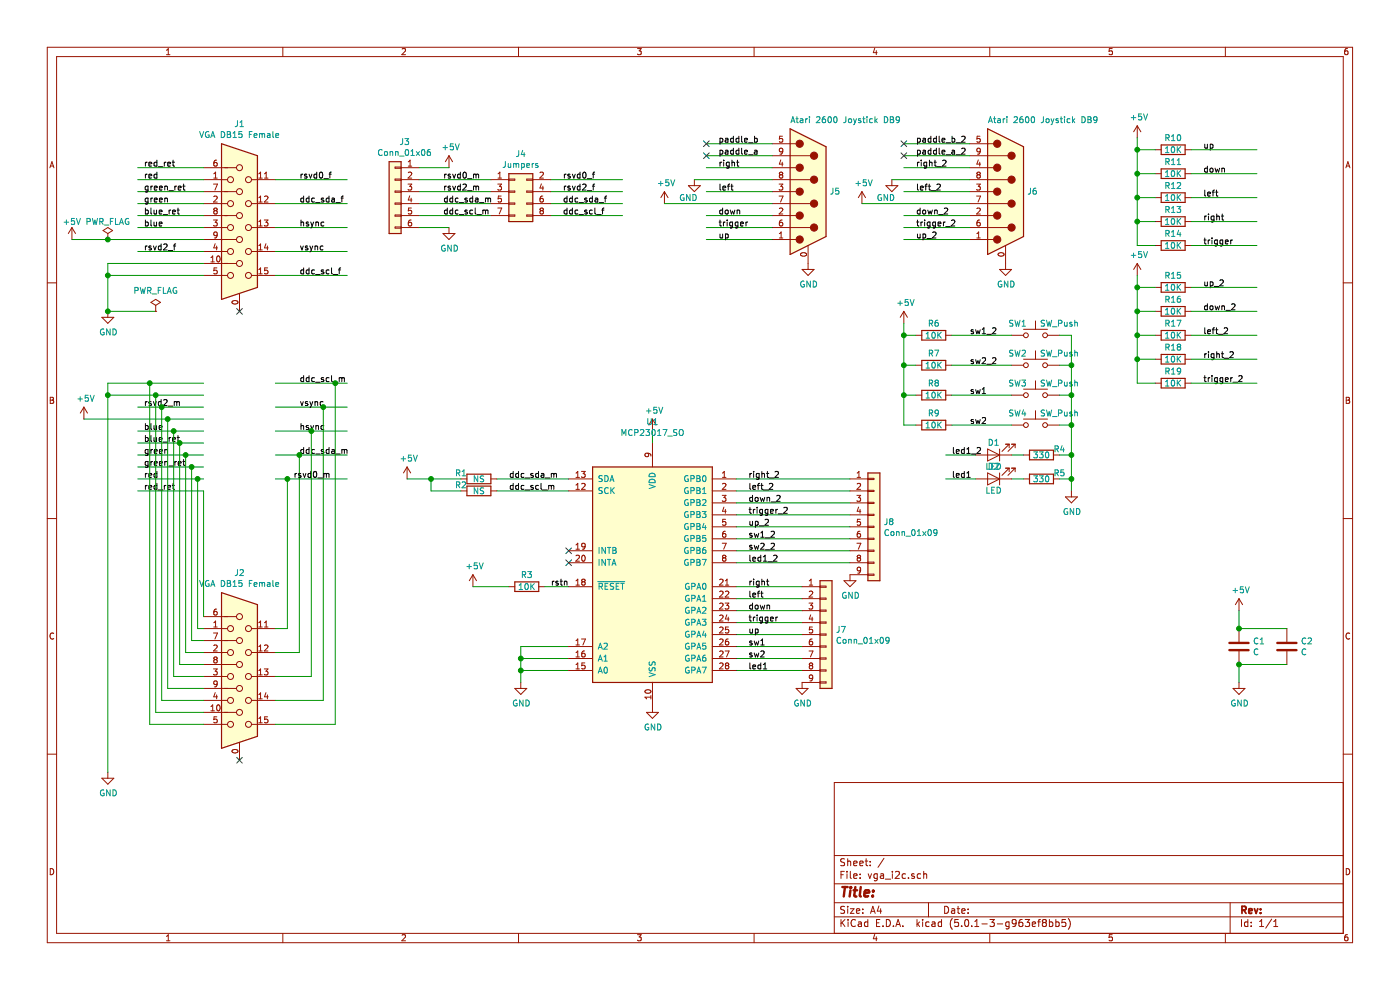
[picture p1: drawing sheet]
EESchema Schematic File Version 4
LIBS:vga_i2c-cache
EELAYER 26 0
EELAYER END
$Descr A4 11693 8268
encoding utf-8
Sheet 1 1
Title ""
Date ""
Rev ""
Comp ""
Comment1 ""
Comment2 ""
Comment3 ""
Comment4 ""
$EndDescr
$Comp
L Connector:DB15_Female_HighDensity_MountingHoles J1
U 1 1
P 2000 1900
F 0 "J1" H 2000 2767 50  0000 C CNN
F 1 "VGA DB15 Female" H 2000 2676 50  0000 C CNN
F 2 "181-015-213R561:NORCOMP_181-015-213R561" H 1050 2300 50  0001 C CNN
F 3 " ~" H 1050 2300 50  0001 C CNN
	1    2000 1900
	1    0    0    -1  
$EndComp
Wire Wire Line
	2300 1700 2900 1700
Wire Wire Line
	2300 1900 2900 1900
Wire Wire Line
	2300 2100 2900 2100
Wire Wire Line
	2300 1500 2900 1500
Wire Wire Line
	1150 2100 1700 2100
Wire Wire Line
	1150 1900 1700 1900
Wire Wire Line
	1150 1800 1700 1800
Wire Wire Line
	1150 1700 1700 1700
Wire Wire Line
	1150 1600 1700 1600
Wire Wire Line
	1150 1500 1700 1500
Wire Wire Line
	1150 1400 1700 1400
Text Label 1200 1500 0    50   ~ 0
red
Text Label 1200 1700 0    50   ~ 0
green
Text Label 1200 1900 0    50   ~ 0
blue
Text Label 1200 2100 0    50   ~ 0
rsvd2_f
$Comp
L power:GND #PWR03
U 1 1
P 900 2600
F 0 "#PWR03" H 900 2350 50  0001 C CNN
F 1 "GND" H 905 2427 50  0000 C CNN
F 2 "" H 900 2600 50  0001 C CNN
F 3 "" H 900 2600 50  0001 C CNN
	1    900  2600
	1    0    0    -1  
$EndComp
Wire Wire Line
	900  2200 900  2300
Wire Wire Line
	900  2200 1700 2200
Connection ~ 900  2600
Wire Wire Line
	900  2300 1700 2300
Connection ~ 900  2300
Wire Wire Line
	900  2300 900  2600
$Comp
L power:GND #PWR04
U 1 1
P 900 6450
F 0 "#PWR04" H 900 6200 50  0001 C CNN
F 1 "GND" H 905 6277 50  0000 C CNN
F 2 "" H 900 6450 50  0001 C CNN
F 3 "" H 900 6450 50  0001 C CNN
	1    900  6450
	1    0    0    -1  
$EndComp
Wire Wire Line
	900  3200 900  3300
Wire Wire Line
	900  3200 1250 3200
Wire Wire Line
	900  3300 1300 3300
Connection ~ 900  3300
Text Label 1200 1400 0    50   ~ 0
red_ret
Text Label 1200 1600 0    50   ~ 0
green_ret
Text Label 1200 1800 0    50   ~ 0
blue_ret
$Comp
L power:+5V #PWR01
U 1 1
P 600 2000
F 0 "#PWR01" H 600 1850 50  0001 C CNN
F 1 "+5V" H 600 2150 50  0000 C CNN
F 2 "" H 600 2000 50  0001 C CNN
F 3 "" H 600 2000 50  0001 C CNN
	1    600  2000
	1    0    0    -1  
$EndComp
$Comp
L power:+5V #PWR02
U 1 1
P 700 3500
F 0 "#PWR02" H 700 3350 50  0001 C CNN
F 1 "+5V" H 715 3673 50  0000 C CNN
F 2 "" H 700 3500 50  0001 C CNN
F 3 "" H 700 3500 50  0001 C CNN
	1    700  3500
	1    0    0    -1  
$EndComp
Wire Wire Line
	600  2000 900  2000
Wire Wire Line
	700  3500 1400 3500
Text Label 2500 1500 0    50   ~ 0
rsvd0_f
Text Label 2500 1700 0    50   ~ 0
ddc_sda_f
Text Label 2500 1900 0    50   ~ 0
hsync
Text Label 2500 2100 0    50   ~ 0
vsync
Wire Wire Line
	2300 2300 2900 2300
Text Label 2500 2300 0    50   ~ 0
ddc_scl_f
Wire Wire Line
	1150 3400 1350 3400
Wire Wire Line
	1150 3600 1450 3600
Wire Wire Line
	1150 3700 1500 3700
Wire Wire Line
	1150 3800 1550 3800
Wire Wire Line
	1150 3900 1600 3900
Wire Wire Line
	1150 4000 1650 4000
Wire Wire Line
	1150 4100 1700 4100
Text Label 1200 4000 0    50   ~ 0
red
Text Label 1200 3800 0    50   ~ 0
green
Text Label 1200 3600 0    50   ~ 0
blue
Text Label 1200 3400 0    50   ~ 0
rsvd2_m
Text Label 1200 4100 0    50   ~ 0
red_ret
Text Label 1200 3900 0    50   ~ 0
green_ret
Text Label 1200 3700 0    50   ~ 0
blue_ret
Wire Wire Line
	2300 3800 2500 3800
Wire Wire Line
	2300 3600 2600 3600
Wire Wire Line
	2300 3400 2700 3400
Wire Wire Line
	2300 4000 2400 4000
Text Label 2500 3800 0    50   ~ 0
ddc_sda_m
Text Label 2500 3600 0    50   ~ 0
hsync
Text Label 2500 3400 0    50   ~ 0
vsync
Wire Wire Line
	2300 3200 2800 3200
Text Label 2500 3200 0    50   ~ 0
ddc_scl_m
Wire Wire Line
	4600 1500 5200 1500
Text Label 4700 1500 0    50   ~ 0
rsvd0_f
Wire Wire Line
	4600 1600 5200 1600
Text Label 4700 1600 0    50   ~ 0
rsvd2_f
Wire Wire Line
	4600 1700 5200 1700
Text Label 4700 1700 0    50   ~ 0
ddc_sda_f
Wire Wire Line
	4600 1800 5200 1800
Text Label 4700 1800 0    50   ~ 0
ddc_scl_f
Wire Wire Line
	3500 1600 4100 1600
Text Label 3700 1600 0    50   ~ 0
rsvd2_m
Wire Wire Line
	3500 1500 4100 1500
Text Label 3700 1500 0    50   ~ 0
rsvd0_m
Wire Wire Line
	3500 1700 4100 1700
Text Label 3700 1700 0    50   ~ 0
ddc_sda_m
Wire Wire Line
	3500 1800 4100 1800
Text Label 3700 1800 0    50   ~ 0
ddc_scl_m
$Comp
L Connector_Generic:Conn_01x06 J3
U 1 1
P 3300 1600
F 0 "J3" H 3220 2017 50  0000 C CNN
F 1 "Conn_01x06" H 3220 1926 50  0000 C CNN
F 2 "Pin_Headers:Pin_Header_Straight_1x06_Pitch2.54mm" H 3300 1600 50  0001 C CNN
F 3 "~" H 3300 1600 50  0001 C CNN
	1    3300 1600
	-1   0    0    -1  
$EndComp
$Comp
L power:+5V #PWR06
U 1 1
P 3750 1400
F 0 "#PWR06" H 3750 1250 50  0001 C CNN
F 1 "+5V" H 3765 1573 50  0000 C CNN
F 2 "" H 3750 1400 50  0001 C CNN
F 3 "" H 3750 1400 50  0001 C CNN
	1    3750 1400
	1    0    0    -1  
$EndComp
$Comp
L power:GND #PWR07
U 1 1
P 3750 1900
F 0 "#PWR07" H 3750 1650 50  0001 C CNN
F 1 "GND" H 3755 1727 50  0000 C CNN
F 2 "" H 3750 1900 50  0001 C CNN
F 3 "" H 3750 1900 50  0001 C CNN
	1    3750 1900
	1    0    0    -1  
$EndComp
Wire Wire Line
	3500 1400 3750 1400
Wire Wire Line
	3500 1900 3750 1900
$Comp
L Connector_Generic:Conn_02x04_Odd_Even J4
U 1 1
P 4300 1600
F 0 "J4" H 4350 1917 50  0000 C CNN
F 1 "Jumpers" H 4350 1826 50  0000 C CNN
F 2 "Pin_Headers:Pin_Header_Straight_2x04_Pitch2.54mm" H 4300 1600 50  0001 C CNN
F 3 "~" H 4300 1600 50  0001 C CNN
	1    4300 1600
	1    0    0    -1  
$EndComp
$Comp
L power:+5V #PWR010
U 1 1
P 5450 3600
F 0 "#PWR010" H 5450 3450 50  0001 C CNN
F 1 "+5V" H 5465 3773 50  0000 C CNN
F 2 "" H 5450 3600 50  0001 C CNN
F 3 "" H 5450 3600 50  0001 C CNN
	1    5450 3600
	1    0    0    -1  
$EndComp
Wire Wire Line
	4150 4000 4750 4000
Text Label 4250 4000 0    50   ~ 0
ddc_sda_m
Wire Wire Line
	4150 4100 4750 4100
Text Label 4250 4100 0    50   ~ 0
ddc_scl_m
$Comp
L power:GND #PWR011
U 1 1
P 5450 5900
F 0 "#PWR011" H 5450 5650 50  0001 C CNN
F 1 "GND" H 5455 5727 50  0000 C CNN
F 2 "" H 5450 5900 50  0001 C CNN
F 3 "" H 5450 5900 50  0001 C CNN
	1    5450 5900
	1    0    0    -1  
$EndComp
$Comp
L Connector:DB9_Male_MountingHoles J5
U 1 1
P 6750 1600
F 0 "J5" H 6929 1603 50  0000 L CNN
F 1 "Atari 2600 Joystick DB9" H 6600 2200 50  0000 L CNN
F 2 "1-1634580-2:TE_1-1634580-2" H 6750 1600 50  0001 C CNN
F 3 " ~" H 6750 1600 50  0001 C CNN
	1    6750 1600
	1    0    0    -1  
$EndComp
$Comp
L power:GND #PWR014
U 1 1
P 6750 2200
F 0 "#PWR014" H 6750 1950 50  0001 C CNN
F 1 "GND" H 6755 2027 50  0000 C CNN
F 2 "" H 6750 2200 50  0001 C CNN
F 3 "" H 6750 2200 50  0001 C CNN
	1    6750 2200
	1    0    0    -1  
$EndComp
Wire Wire Line
	6450 2000 5900 2000
Wire Wire Line
	6450 1900 5900 1900
Wire Wire Line
	6450 1800 5900 1800
Wire Wire Line
	6450 1600 5900 1600
Wire Wire Line
	6450 1400 5900 1400
Wire Wire Line
	6450 1300 5900 1300
Wire Wire Line
	6450 1200 5900 1200
Text Label 6000 2000 0    50   ~ 0
up
Text Label 6000 1900 0    50   ~ 0
trigger
Text Label 6000 1800 0    50   ~ 0
down
$Comp
L power:+5V #PWR012
U 1 1
P 5550 1700
F 0 "#PWR012" H 5550 1550 50  0001 C CNN
F 1 "+5V" H 5565 1873 50  0000 C CNN
F 2 "" H 5550 1700 50  0001 C CNN
F 3 "" H 5550 1700 50  0001 C CNN
	1    5550 1700
	1    0    0    -1  
$EndComp
Wire Wire Line
	5550 1700 6450 1700
Text Label 6000 1600 0    50   ~ 0
left
$Comp
L power:GND #PWR013
U 1 1
P 5800 1500
F 0 "#PWR013" H 5800 1250 50  0001 C CNN
F 1 "GND" H 5750 1350 50  0000 C CNN
F 2 "" H 5800 1500 50  0001 C CNN
F 3 "" H 5800 1500 50  0001 C CNN
	1    5800 1500
	1    0    0    -1  
$EndComp
Wire Wire Line
	5800 1500 6450 1500
Text Label 6000 1400 0    50   ~ 0
right
Text Label 6000 1300 0    50   ~ 0
paddle_a
Text Label 6000 1200 0    50   ~ 0
paddle_b
Wire Wire Line
	6700 5300 6150 5300
Wire Wire Line
	6700 5200 6150 5200
Wire Wire Line
	6700 5100 6150 5100
Wire Wire Line
	6700 5000 6150 5000
Wire Wire Line
	6700 4900 6150 4900
Text Label 6250 5300 0    50   ~ 0
up
Text Label 6250 5200 0    50   ~ 0
trigger
Text Label 6250 5100 0    50   ~ 0
down
Text Label 6250 5000 0    50   ~ 0
left
Text Label 6250 4900 0    50   ~ 0
right
Wire Wire Line
	6150 4300 7100 4300
Wire Wire Line
	6150 4400 7100 4400
Wire Wire Line
	6150 4500 7100 4500
Wire Wire Line
	6150 4600 7100 4600
Wire Wire Line
	6150 4700 7100 4700
$Comp
L Device:R R5
U 1 1
P 8700 4000
F 0 "R5" V 8650 4150 50  0000 C CNN
F 1 "330" V 8700 4000 50  0000 C CNN
F 2 "Resistors_SMD:R_0603_HandSoldering" V 8630 4000 50  0001 C CNN
F 3 "~" H 8700 4000 50  0001 C CNN
	1    8700 4000
	0    1    1    0   
$EndComp
Wire Wire Line
	6150 5400 6700 5400
Wire Wire Line
	6150 5500 6700 5500
Wire Wire Line
	6150 5600 6700 5600
Wire Wire Line
	8850 4000 8950 4000
Wire Wire Line
	8950 4000 8950 4100
$Comp
L power:GND #PWR018
U 1 1
P 8950 4100
F 0 "#PWR018" H 8950 3850 50  0001 C CNN
F 1 "GND" H 8955 3927 50  0000 C CNN
F 2 "" H 8950 4100 50  0001 C CNN
F 3 "" H 8950 4100 50  0001 C CNN
	1    8950 4100
	1    0    0    -1  
$EndComp
$Comp
L Switch:SW_Push SW3
U 1 1
P 8650 3300
F 0 "SW3" H 8500 3400 50  0000 C CNN
F 1 "SW_Push" H 8850 3400 50  0000 C CNN
F 2 "Buttons_Switches_ThroughHole:SW_PUSH_6mm" H 8650 3500 50  0001 C CNN
F 3 "" H 8650 3500 50  0001 C CNN
	1    8650 3300
	1    0    0    -1  
$EndComp
$Comp
L Switch:SW_Push SW4
U 1 1
P 8650 3550
F 0 "SW4" H 8500 3650 50  0000 C CNN
F 1 "SW_Push" H 8850 3650 50  0000 C CNN
F 2 "Buttons_Switches_ThroughHole:SW_PUSH_6mm" H 8650 3750 50  0001 C CNN
F 3 "" H 8650 3750 50  0001 C CNN
	1    8650 3550
	1    0    0    -1  
$EndComp
Wire Wire Line
	8850 3300 8950 3300
Wire Wire Line
	8950 3300 8950 3550
Wire Wire Line
	8850 3550 8950 3550
Connection ~ 8950 3550
$Comp
L Device:R R8
U 1 1
P 7800 3300
F 0 "R8" V 7700 3300 50  0000 C CNN
F 1 "10K" V 7800 3300 50  0000 C CNN
F 2 "Resistors_SMD:R_0603_HandSoldering" V 7730 3300 50  0001 C CNN
F 3 "~" H 7800 3300 50  0001 C CNN
	1    7800 3300
	0    1    1    0   
$EndComp
$Comp
L Device:R R9
U 1 1
P 7800 3550
F 0 "R9" V 7700 3550 50  0000 C CNN
F 1 "10K" V 7800 3550 50  0000 C CNN
F 2 "Resistors_SMD:R_0603_HandSoldering" V 7730 3550 50  0001 C CNN
F 3 "~" H 7800 3550 50  0001 C CNN
	1    7800 3550
	0    1    1    0   
$EndComp
Wire Wire Line
	7650 3550 7550 3550
Wire Wire Line
	7650 3300 7550 3300
Connection ~ 7550 3300
Wire Wire Line
	7550 3300 7550 3550
$Comp
L Device:R R3
U 1 1
P 4400 4900
F 0 "R3" V 4300 4900 50  0000 C CNN
F 1 "10K" V 4400 4900 50  0000 C CNN
F 2 "Resistors_SMD:R_0603_HandSoldering" V 4330 4900 50  0001 C CNN
F 3 "~" H 4400 4900 50  0001 C CNN
	1    4400 4900
	0    1    1    0   
$EndComp
$Comp
L power:+5V #PWR08
U 1 1
P 3950 4900
F 0 "#PWR08" H 3950 4750 50  0001 C CNN
F 1 "+5V" H 3965 5073 50  0000 C CNN
F 2 "" H 3950 4900 50  0001 C CNN
F 3 "" H 3950 4900 50  0001 C CNN
	1    3950 4900
	1    0    0    -1  
$EndComp
Wire Wire Line
	3950 4900 4250 4900
Wire Wire Line
	4550 4900 4750 4900
$Comp
L power:GND #PWR09
U 1 1
P 4350 5700
F 0 "#PWR09" H 4350 5450 50  0001 C CNN
F 1 "GND" H 4355 5527 50  0000 C CNN
F 2 "" H 4350 5700 50  0001 C CNN
F 3 "" H 4350 5700 50  0001 C CNN
	1    4350 5700
	1    0    0    -1  
$EndComp
Wire Wire Line
	4750 5600 4350 5600
Wire Wire Line
	4350 5600 4350 5700
Wire Wire Line
	4750 5500 4350 5500
Wire Wire Line
	4350 5500 4350 5600
Connection ~ 4350 5600
Wire Wire Line
	4750 5400 4350 5400
Wire Wire Line
	4350 5400 4350 5500
Connection ~ 4350 5500
$Comp
L Device:R R1
U 1 1
P 4000 4000
F 0 "R1" V 3950 3850 50  0000 C CNN
F 1 "NS" V 4000 4000 50  0000 C CNN
F 2 "Resistors_SMD:R_0603_HandSoldering" V 3930 4000 50  0001 C CNN
F 3 "~" H 4000 4000 50  0001 C CNN
	1    4000 4000
	0    1    1    0   
$EndComp
$Comp
L Device:R R2
U 1 1
P 4000 4100
F 0 "R2" V 3950 3950 50  0000 C CNN
F 1 "NS" V 4000 4100 50  0000 C CNN
F 2 "Resistors_SMD:R_0603_HandSoldering" V 3930 4100 50  0001 C CNN
F 3 "~" H 4000 4100 50  0001 C CNN
	1    4000 4100
	0    1    1    0   
$EndComp
Wire Wire Line
	5450 3600 5450 3700
$Comp
L power:+5V #PWR05
U 1 1
P 3400 4000
F 0 "#PWR05" H 3400 3850 50  0001 C CNN
F 1 "+5V" H 3415 4173 50  0000 C CNN
F 2 "" H 3400 4000 50  0001 C CNN
F 3 "" H 3400 4000 50  0001 C CNN
	1    3400 4000
	1    0    0    -1  
$EndComp
Wire Wire Line
	3400 4000 3600 4000
Wire Wire Line
	3850 4100 3600 4100
Wire Wire Line
	3600 4100 3600 4000
Connection ~ 3600 4000
Wire Wire Line
	3600 4000 3850 4000
NoConn ~ 5900 1200
NoConn ~ 5900 1300
NoConn ~ 4750 4600
NoConn ~ 4750 4700
$Comp
L power:PWR_FLAG #FLG01
U 1 1
P 900 2000
F 0 "#FLG01" H 900 2075 50  0001 C CNN
F 1 "PWR_FLAG" H 900 2150 50  0000 C CNN
F 2 "" H 900 2000 50  0001 C CNN
F 3 "~" H 900 2000 50  0001 C CNN
	1    900  2000
	1    0    0    -1  
$EndComp
Connection ~ 900  2000
Wire Wire Line
	900  2000 1700 2000
Wire Wire Line
	900  2600 1300 2600
$Comp
L power:PWR_FLAG #FLG02
U 1 1
P 1300 2600
F 0 "#FLG02" H 1300 2675 50  0001 C CNN
F 1 "PWR_FLAG" H 1300 2774 50  0000 C CNN
F 2 "" H 1300 2600 50  0001 C CNN
F 3 "~" H 1300 2600 50  0001 C CNN
	1    1300 2600
	1    0    0    -1  
$EndComp
$Comp
L Device:C C1
U 1 1
P 10350 5400
F 0 "C1" H 10465 5446 50  0000 L CNN
F 1 "C" H 10465 5355 50  0000 L CNN
F 2 "Capacitors_SMD:C_0603_HandSoldering" H 10388 5250 50  0001 C CNN
F 3 "~" H 10350 5400 50  0001 C CNN
	1    10350 5400
	1    0    0    -1  
$EndComp
$Comp
L Device:C C2
U 1 1
P 10750 5400
F 0 "C2" H 10865 5446 50  0000 L CNN
F 1 "C" H 10865 5355 50  0000 L CNN
F 2 "Capacitors_SMD:C_0603_HandSoldering" H 10788 5250 50  0001 C CNN
F 3 "~" H 10750 5400 50  0001 C CNN
	1    10750 5400
	1    0    0    -1  
$EndComp
$Comp
L power:GND #PWR027
U 1 1
P 10350 5700
F 0 "#PWR027" H 10350 5450 50  0001 C CNN
F 1 "GND" H 10355 5527 50  0000 C CNN
F 2 "" H 10350 5700 50  0001 C CNN
F 3 "" H 10350 5700 50  0001 C CNN
	1    10350 5700
	1    0    0    -1  
$EndComp
$Comp
L power:+5V #PWR026
U 1 1
P 10350 5100
F 0 "#PWR026" H 10350 4950 50  0001 C CNN
F 1 "+5V" H 10365 5273 50  0000 C CNN
F 2 "" H 10350 5100 50  0001 C CNN
F 3 "" H 10350 5100 50  0001 C CNN
	1    10350 5100
	1    0    0    -1  
$EndComp
Wire Wire Line
	10350 5100 10350 5250
Wire Wire Line
	10350 5250 10750 5250
Connection ~ 10350 5250
Wire Wire Line
	10350 5700 10350 5550
Wire Wire Line
	10350 5550 10750 5550
Connection ~ 10350 5550
$Comp
L Connector:DB15_Female_HighDensity_MountingHoles J2
U 1 1
P 2000 5650
F 0 "J2" H 2000 6517 50  0000 C CNN
F 1 "VGA DB15 Female" H 2000 6426 50  0000 C CNN
F 2 "181-015-213R561:NORCOMP_181-015-213R561" H 1050 6050 50  0001 C CNN
F 3 " ~" H 1050 6050 50  0001 C CNN
	1    2000 5650
	1    0    0    -1  
$EndComp
Wire Wire Line
	2400 4000 2400 5250
Wire Wire Line
	2400 5250 2300 5250
Wire Wire Line
	2500 5450 2300 5450
Connection ~ 2500 3800
Wire Wire Line
	2500 3800 2900 3800
Wire Wire Line
	2600 3600 2600 5650
Wire Wire Line
	2600 5650 2300 5650
Connection ~ 2600 3600
Wire Wire Line
	2600 3600 2900 3600
Wire Wire Line
	2700 3400 2700 5850
Wire Wire Line
	2700 5850 2300 5850
Connection ~ 2700 3400
Wire Wire Line
	2700 3400 2900 3400
Wire Wire Line
	2800 3200 2800 6050
Wire Wire Line
	2800 6050 2300 6050
Connection ~ 2800 3200
Wire Wire Line
	2800 3200 2900 3200
Wire Wire Line
	1700 4100 1700 5150
Wire Wire Line
	1650 4000 1650 5250
Wire Wire Line
	1650 5250 1700 5250
Connection ~ 1650 4000
Wire Wire Line
	1650 4000 1700 4000
Wire Wire Line
	1600 3900 1600 5350
Wire Wire Line
	1600 5350 1700 5350
Connection ~ 1600 3900
Wire Wire Line
	1600 3900 1700 3900
Wire Wire Line
	1550 3800 1550 5450
Wire Wire Line
	1550 5450 1700 5450
Connection ~ 1550 3800
Wire Wire Line
	1550 3800 1700 3800
Wire Wire Line
	1500 3700 1500 5550
Wire Wire Line
	1500 5550 1700 5550
Connection ~ 1500 3700
Wire Wire Line
	1500 3700 1700 3700
Wire Wire Line
	1450 3600 1450 5650
Wire Wire Line
	1450 5650 1700 5650
Connection ~ 1450 3600
Wire Wire Line
	1450 3600 1700 3600
Wire Wire Line
	1400 3500 1400 5750
Wire Wire Line
	1400 5750 1700 5750
Connection ~ 1400 3500
Wire Wire Line
	1400 3500 1700 3500
Wire Wire Line
	1350 3400 1350 5850
Wire Wire Line
	1350 5850 1700 5850
Connection ~ 1350 3400
Wire Wire Line
	1350 3400 1700 3400
Wire Wire Line
	1300 3300 1300 5950
Wire Wire Line
	1300 5950 1700 5950
Connection ~ 1300 3300
Wire Wire Line
	1300 3300 1700 3300
Wire Wire Line
	1250 3200 1250 6050
Wire Wire Line
	1250 6050 1700 6050
Connection ~ 1250 3200
Wire Wire Line
	1250 3200 1700 3200
Text Label 10050 1250 0    50   ~ 0
up
Text Label 10050 1450 0    50   ~ 0
down
Text Label 10050 1650 0    50   ~ 0
left
Text Label 10050 1850 0    50   ~ 0
right
$Comp
L Device:R R10
U 1 1
P 9800 1250
F 0 "R10" V 9700 1250 50  0000 C CNN
F 1 "10K" V 9800 1250 50  0000 C CNN
F 2 "Resistors_SMD:R_0603_HandSoldering" V 9730 1250 50  0001 C CNN
F 3 "~" H 9800 1250 50  0001 C CNN
	1    9800 1250
	0    1    1    0   
$EndComp
$Comp
L Device:R R13
U 1 1
P 9800 1850
F 0 "R13" V 9700 1850 50  0000 C CNN
F 1 "10K" V 9800 1850 50  0000 C CNN
F 2 "Resistors_SMD:R_0603_HandSoldering" V 9730 1850 50  0001 C CNN
F 3 "~" H 9800 1850 50  0001 C CNN
	1    9800 1850
	0    1    1    0   
$EndComp
$Comp
L Device:R R14
U 1 1
P 9800 2050
F 0 "R14" V 9700 2050 50  0000 C CNN
F 1 "10K" V 9800 2050 50  0000 C CNN
F 2 "Resistors_SMD:R_0603_HandSoldering" V 9730 2050 50  0001 C CNN
F 3 "~" H 9800 2050 50  0001 C CNN
	1    9800 2050
	0    1    1    0   
$EndComp
$Comp
L Device:R R11
U 1 1
P 9800 1450
F 0 "R11" V 9700 1450 50  0000 C CNN
F 1 "10K" V 9800 1450 50  0000 C CNN
F 2 "Resistors_SMD:R_0603_HandSoldering" V 9730 1450 50  0001 C CNN
F 3 "~" H 9800 1450 50  0001 C CNN
	1    9800 1450
	0    1    1    0   
$EndComp
$Comp
L Device:R R12
U 1 1
P 9800 1650
F 0 "R12" V 9700 1650 50  0000 C CNN
F 1 "10K" V 9800 1650 50  0000 C CNN
F 2 "Resistors_SMD:R_0603_HandSoldering" V 9730 1650 50  0001 C CNN
F 3 "~" H 9800 1650 50  0001 C CNN
	1    9800 1650
	0    1    1    0   
$EndComp
$Comp
L power:+5V #PWR022
U 1 1
P 9500 1150
F 0 "#PWR022" H 9500 1000 50  0001 C CNN
F 1 "+5V" H 9515 1323 50  0000 C CNN
F 2 "" H 9500 1150 50  0001 C CNN
F 3 "" H 9500 1150 50  0001 C CNN
	1    9500 1150
	1    0    0    -1  
$EndComp
Wire Wire Line
	9650 2050 9500 2050
Wire Wire Line
	9500 2050 9500 1850
Wire Wire Line
	9650 1250 9500 1250
Connection ~ 9500 1250
Wire Wire Line
	9500 1250 9500 1150
Wire Wire Line
	9650 1450 9500 1450
Connection ~ 9500 1450
Wire Wire Line
	9500 1450 9500 1250
Wire Wire Line
	9650 1650 9500 1650
Connection ~ 9500 1650
Wire Wire Line
	9500 1650 9500 1450
Wire Wire Line
	9650 1850 9500 1850
Connection ~ 9500 1850
Wire Wire Line
	9500 1850 9500 1650
NoConn ~ 2000 2600
Wire Wire Line
	900  3300 900  6450
NoConn ~ 2000 6350
Wire Wire Line
	2400 4000 2500 4000
Connection ~ 2400 4000
Wire Wire Line
	2500 4000 2900 4000
Wire Wire Line
	2500 3800 2500 5450
Text Label 2450 4000 0    50   ~ 0
rsvd0_m
$Comp
L Interface_Expansion:MCP23017_SO U1
U 1 1
P 5450 4800
F 0 "U1" H 5450 6078 50  0000 C CNN
F 1 "MCP23017_SO" H 5450 5987 50  0000 C CNN
F 2 "Housings_SOIC:SOIC-28W_7.5x18.7mm_Pitch1.27mm" H 5650 3800 50  0001 L CNN
F 3 "http://ww1.microchip.com/downloads/en/DeviceDoc/20001952C.pdf" H 5650 3700 50  0001 L CNN
	1    5450 4800
	1    0    0    -1  
$EndComp
Text Label 10050 2050 0    50   ~ 0
trigger
Wire Wire Line
	10500 1850 9950 1850
Wire Wire Line
	10500 1650 9950 1650
Wire Wire Line
	10500 1450 9950 1450
Wire Wire Line
	10500 2050 9950 2050
Wire Wire Line
	10500 1250 9950 1250
Text Label 4600 4900 0    50   ~ 0
rstn
$Comp
L Connector:DB9_Male_MountingHoles J6
U 1 1
P 8400 1600
F 0 "J6" H 8579 1603 50  0000 L CNN
F 1 "Atari 2600 Joystick DB9" H 8250 2200 50  0000 L CNN
F 2 "1-1634580-2:TE_1-1634580-2" H 8400 1600 50  0001 C CNN
F 3 " ~" H 8400 1600 50  0001 C CNN
	1    8400 1600
	1    0    0    -1  
$EndComp
$Comp
L power:GND #PWR019
U 1 1
P 8400 2200
F 0 "#PWR019" H 8400 1950 50  0001 C CNN
F 1 "GND" H 8405 2027 50  0000 C CNN
F 2 "" H 8400 2200 50  0001 C CNN
F 3 "" H 8400 2200 50  0001 C CNN
	1    8400 2200
	1    0    0    -1  
$EndComp
Wire Wire Line
	8100 2000 7550 2000
Wire Wire Line
	8100 1900 7550 1900
Wire Wire Line
	8100 1800 7550 1800
Wire Wire Line
	8100 1600 7550 1600
Wire Wire Line
	8100 1400 7550 1400
Wire Wire Line
	8100 1300 7550 1300
Wire Wire Line
	8100 1200 7550 1200
Text Label 7650 2000 0    50   ~ 0
up_2
Text Label 7650 1900 0    50   ~ 0
trigger_2
Text Label 7650 1800 0    50   ~ 0
down_2
$Comp
L power:+5V #PWR015
U 1 1
P 7200 1700
F 0 "#PWR015" H 7200 1550 50  0001 C CNN
F 1 "+5V" H 7215 1873 50  0000 C CNN
F 2 "" H 7200 1700 50  0001 C CNN
F 3 "" H 7200 1700 50  0001 C CNN
	1    7200 1700
	1    0    0    -1  
$EndComp
Wire Wire Line
	7200 1700 8100 1700
Text Label 7650 1600 0    50   ~ 0
left_2
$Comp
L power:GND #PWR016
U 1 1
P 7450 1500
F 0 "#PWR016" H 7450 1250 50  0001 C CNN
F 1 "GND" H 7400 1350 50  0000 C CNN
F 2 "" H 7450 1500 50  0001 C CNN
F 3 "" H 7450 1500 50  0001 C CNN
	1    7450 1500
	1    0    0    -1  
$EndComp
Wire Wire Line
	7450 1500 8100 1500
Text Label 7650 1400 0    50   ~ 0
right_2
Text Label 7650 1300 0    50   ~ 0
paddle_a_2
Text Label 7650 1200 0    50   ~ 0
paddle_b_2
NoConn ~ 7550 1200
NoConn ~ 7550 1300
Text Label 10050 2400 0    50   ~ 0
up_2
Text Label 10050 2600 0    50   ~ 0
down_2
Text Label 10050 2800 0    50   ~ 0
left_2
Text Label 10050 3000 0    50   ~ 0
right_2
$Comp
L Device:R R15
U 1 1
P 9800 2400
F 0 "R15" V 9700 2400 50  0000 C CNN
F 1 "10K" V 9800 2400 50  0000 C CNN
F 2 "Resistors_SMD:R_0603_HandSoldering" V 9730 2400 50  0001 C CNN
F 3 "~" H 9800 2400 50  0001 C CNN
	1    9800 2400
	0    1    1    0   
$EndComp
$Comp
L Device:R R18
U 1 1
P 9800 3000
F 0 "R18" V 9700 3000 50  0000 C CNN
F 1 "10K" V 9800 3000 50  0000 C CNN
F 2 "Resistors_SMD:R_0603_HandSoldering" V 9730 3000 50  0001 C CNN
F 3 "~" H 9800 3000 50  0001 C CNN
	1    9800 3000
	0    1    1    0   
$EndComp
$Comp
L Device:R R19
U 1 1
P 9800 3200
F 0 "R19" V 9700 3200 50  0000 C CNN
F 1 "10K" V 9800 3200 50  0000 C CNN
F 2 "Resistors_SMD:R_0603_HandSoldering" V 9730 3200 50  0001 C CNN
F 3 "~" H 9800 3200 50  0001 C CNN
	1    9800 3200
	0    1    1    0   
$EndComp
$Comp
L Device:R R16
U 1 1
P 9800 2600
F 0 "R16" V 9700 2600 50  0000 C CNN
F 1 "10K" V 9800 2600 50  0000 C CNN
F 2 "Resistors_SMD:R_0603_HandSoldering" V 9730 2600 50  0001 C CNN
F 3 "~" H 9800 2600 50  0001 C CNN
	1    9800 2600
	0    1    1    0   
$EndComp
$Comp
L Device:R R17
U 1 1
P 9800 2800
F 0 "R17" V 9700 2800 50  0000 C CNN
F 1 "10K" V 9800 2800 50  0000 C CNN
F 2 "Resistors_SMD:R_0603_HandSoldering" V 9730 2800 50  0001 C CNN
F 3 "~" H 9800 2800 50  0001 C CNN
	1    9800 2800
	0    1    1    0   
$EndComp
$Comp
L power:+5V #PWR023
U 1 1
P 9500 2300
F 0 "#PWR023" H 9500 2150 50  0001 C CNN
F 1 "+5V" H 9515 2473 50  0000 C CNN
F 2 "" H 9500 2300 50  0001 C CNN
F 3 "" H 9500 2300 50  0001 C CNN
	1    9500 2300
	1    0    0    -1  
$EndComp
Wire Wire Line
	9650 3200 9500 3200
Wire Wire Line
	9500 3200 9500 3000
Wire Wire Line
	9650 2400 9500 2400
Connection ~ 9500 2400
Wire Wire Line
	9500 2400 9500 2300
Wire Wire Line
	9650 2600 9500 2600
Connection ~ 9500 2600
Wire Wire Line
	9500 2600 9500 2400
Wire Wire Line
	9650 2800 9500 2800
Connection ~ 9500 2800
Wire Wire Line
	9500 2800 9500 2600
Wire Wire Line
	9650 3000 9500 3000
Connection ~ 9500 3000
Wire Wire Line
	9500 3000 9500 2800
Text Label 10050 3200 0    50   ~ 0
trigger_2
Wire Wire Line
	10500 3000 9950 3000
Wire Wire Line
	10500 2800 9950 2800
Wire Wire Line
	10500 2600 9950 2600
Wire Wire Line
	10500 3200 9950 3200
Wire Wire Line
	10500 2400 9950 2400
Wire Wire Line
	7950 3300 8450 3300
Wire Wire Line
	6150 4000 7100 4000
Wire Wire Line
	7950 3550 8450 3550
Wire Wire Line
	6150 4100 7100 4100
Wire Wire Line
	6150 4200 7100 4200
Text Label 6250 4400 0    50   ~ 0
up_2
Text Label 6250 4200 0    50   ~ 0
down_2
Text Label 6250 4100 0    50   ~ 0
left_2
Text Label 6250 4000 0    50   ~ 0
right_2
Text Label 6250 4300 0    50   ~ 0
trigger_2
Text Label 8100 3300 0    50   ~ 0
sw1
Text Label 8100 3550 0    50   ~ 0
sw2
Text Label 6250 4500 0    50   ~ 0
sw1_2
Text Label 6250 4600 0    50   ~ 0
sw2_2
Text Label 6250 4700 0    50   ~ 0
led1_2
Wire Wire Line
	8450 4000 8550 4000
Text Label 6250 5400 0    50   ~ 0
sw1
Text Label 6250 5500 0    50   ~ 0
sw2
Text Label 6250 5600 0    50   ~ 0
led1
$Comp
L Switch:SW_Push SW1
U 1 1
P 8650 2800
F 0 "SW1" H 8500 2900 50  0000 C CNN
F 1 "SW_Push" H 8850 2900 50  0000 C CNN
F 2 "Buttons_Switches_ThroughHole:SW_PUSH_6mm" H 8650 3000 50  0001 C CNN
F 3 "" H 8650 3000 50  0001 C CNN
	1    8650 2800
	1    0    0    -1  
$EndComp
$Comp
L Switch:SW_Push SW2
U 1 1
P 8650 3050
F 0 "SW2" H 8500 3150 50  0000 C CNN
F 1 "SW_Push" H 8850 3150 50  0000 C CNN
F 2 "Buttons_Switches_ThroughHole:SW_PUSH_6mm" H 8650 3250 50  0001 C CNN
F 3 "" H 8650 3250 50  0001 C CNN
	1    8650 3050
	1    0    0    -1  
$EndComp
$Comp
L Device:R R6
U 1 1
P 7800 2800
F 0 "R6" V 7700 2800 50  0000 C CNN
F 1 "10K" V 7800 2800 50  0000 C CNN
F 2 "Resistors_SMD:R_0603_HandSoldering" V 7730 2800 50  0001 C CNN
F 3 "~" H 7800 2800 50  0001 C CNN
	1    7800 2800
	0    1    1    0   
$EndComp
$Comp
L Device:R R7
U 1 1
P 7800 3050
F 0 "R7" V 7700 3050 50  0000 C CNN
F 1 "10K" V 7800 3050 50  0000 C CNN
F 2 "Resistors_SMD:R_0603_HandSoldering" V 7730 3050 50  0001 C CNN
F 3 "~" H 7800 3050 50  0001 C CNN
	1    7800 3050
	0    1    1    0   
$EndComp
$Comp
L power:+5V #PWR020
U 1 1
P 7550 2700
F 0 "#PWR020" H 7550 2550 50  0001 C CNN
F 1 "+5V" H 7565 2873 50  0000 C CNN
F 2 "" H 7550 2700 50  0001 C CNN
F 3 "" H 7550 2700 50  0001 C CNN
	1    7550 2700
	1    0    0    -1  
$EndComp
Wire Wire Line
	7550 2700 7550 2800
Wire Wire Line
	7650 3050 7550 3050
Wire Wire Line
	7650 2800 7550 2800
Connection ~ 7550 2800
Wire Wire Line
	7550 2800 7550 3050
Wire Wire Line
	7950 2800 8450 2800
Wire Wire Line
	7950 3050 8450 3050
Text Label 8100 2800 0    50   ~ 0
sw1_2
Text Label 8100 3050 0    50   ~ 0
sw2_2
$Comp
L Device:LED D2
U 1 1
P 8300 4000
F 0 "D2" H 8300 3900 50  0000 C CNN
F 1 "LED" H 8300 4100 50  0000 C CNN
F 2 "LEDs:LED_0805_HandSoldering" H 8300 4000 50  0001 C CNN
F 3 "~" H 8300 4000 50  0001 C CNN
	1    8300 4000
	-1   0    0    1   
$EndComp
$Comp
L Device:R R4
U 1 1
P 8700 3800
F 0 "R4" V 8650 3950 50  0000 C CNN
F 1 "330" V 8700 3800 50  0000 C CNN
F 2 "Resistors_SMD:R_0603_HandSoldering" V 8630 3800 50  0001 C CNN
F 3 "~" H 8700 3800 50  0001 C CNN
	1    8700 3800
	0    1    1    0   
$EndComp
Wire Wire Line
	8850 3800 8950 3800
Wire Wire Line
	8450 3800 8550 3800
$Comp
L Device:LED D1
U 1 1
P 8300 3800
F 0 "D1" H 8300 3700 50  0000 C CNN
F 1 "LED" H 8300 3900 50  0000 C CNN
F 2 "LEDs:LED_0805_HandSoldering" H 8300 3800 50  0001 C CNN
F 3 "~" H 8300 3800 50  0001 C CNN
	1    8300 3800
	-1   0    0    1   
$EndComp
Wire Wire Line
	8150 3800 7900 3800
Text Label 7950 3800 0    50   ~ 0
led1_2
Wire Wire Line
	8150 4000 7900 4000
Text Label 7950 4000 0    50   ~ 0
led1
Wire Wire Line
	7550 3050 7550 3300
Connection ~ 7550 3050
Wire Wire Line
	8950 3300 8950 3050
Wire Wire Line
	8950 2800 8850 2800
Connection ~ 8950 3300
Wire Wire Line
	8850 3050 8950 3050
Connection ~ 8950 3050
Wire Wire Line
	8950 3050 8950 2800
Wire Wire Line
	8950 3800 8950 4000
Connection ~ 8950 4000
Wire Wire Line
	8950 3550 8950 3800
Connection ~ 8950 3800
$Comp
L Connector_Generic:Conn_01x09 J8
U 1 1
P 7300 4400
F 0 "J8" H 7380 4442 50  0000 L CNN
F 1 "Conn_01x09" H 7380 4351 50  0000 L CNN
F 2 "Pin_Headers:Pin_Header_Straight_1x09_Pitch2.54mm" H 7300 4400 50  0001 C CNN
F 3 "~" H 7300 4400 50  0001 C CNN
	1    7300 4400
	1    0    0    -1  
$EndComp
$Comp
L Connector_Generic:Conn_01x09 J7
U 1 1
P 6900 5300
F 0 "J7" H 6980 5342 50  0000 L CNN
F 1 "Conn_01x09" H 6980 5251 50  0000 L CNN
F 2 "Pin_Headers:Pin_Header_Straight_1x09_Pitch2.54mm" H 6900 5300 50  0001 C CNN
F 3 "~" H 6900 5300 50  0001 C CNN
	1    6900 5300
	1    0    0    -1  
$EndComp
$Comp
L power:GND #PWR0101
U 1 1
P 7100 4800
F 0 "#PWR0101" H 7100 4550 50  0001 C CNN
F 1 "GND" H 7105 4627 50  0000 C CNN
F 2 "" H 7100 4800 50  0001 C CNN
F 3 "" H 7100 4800 50  0001 C CNN
	1    7100 4800
	1    0    0    -1  
$EndComp
$Comp
L power:GND #PWR0102
U 1 1
P 6700 5700
F 0 "#PWR0102" H 6700 5450 50  0001 C CNN
F 1 "GND" H 6705 5527 50  0000 C CNN
F 2 "" H 6700 5700 50  0001 C CNN
F 3 "" H 6700 5700 50  0001 C CNN
	1    6700 5700
	1    0    0    -1  
$EndComp
$EndSCHEMATC
